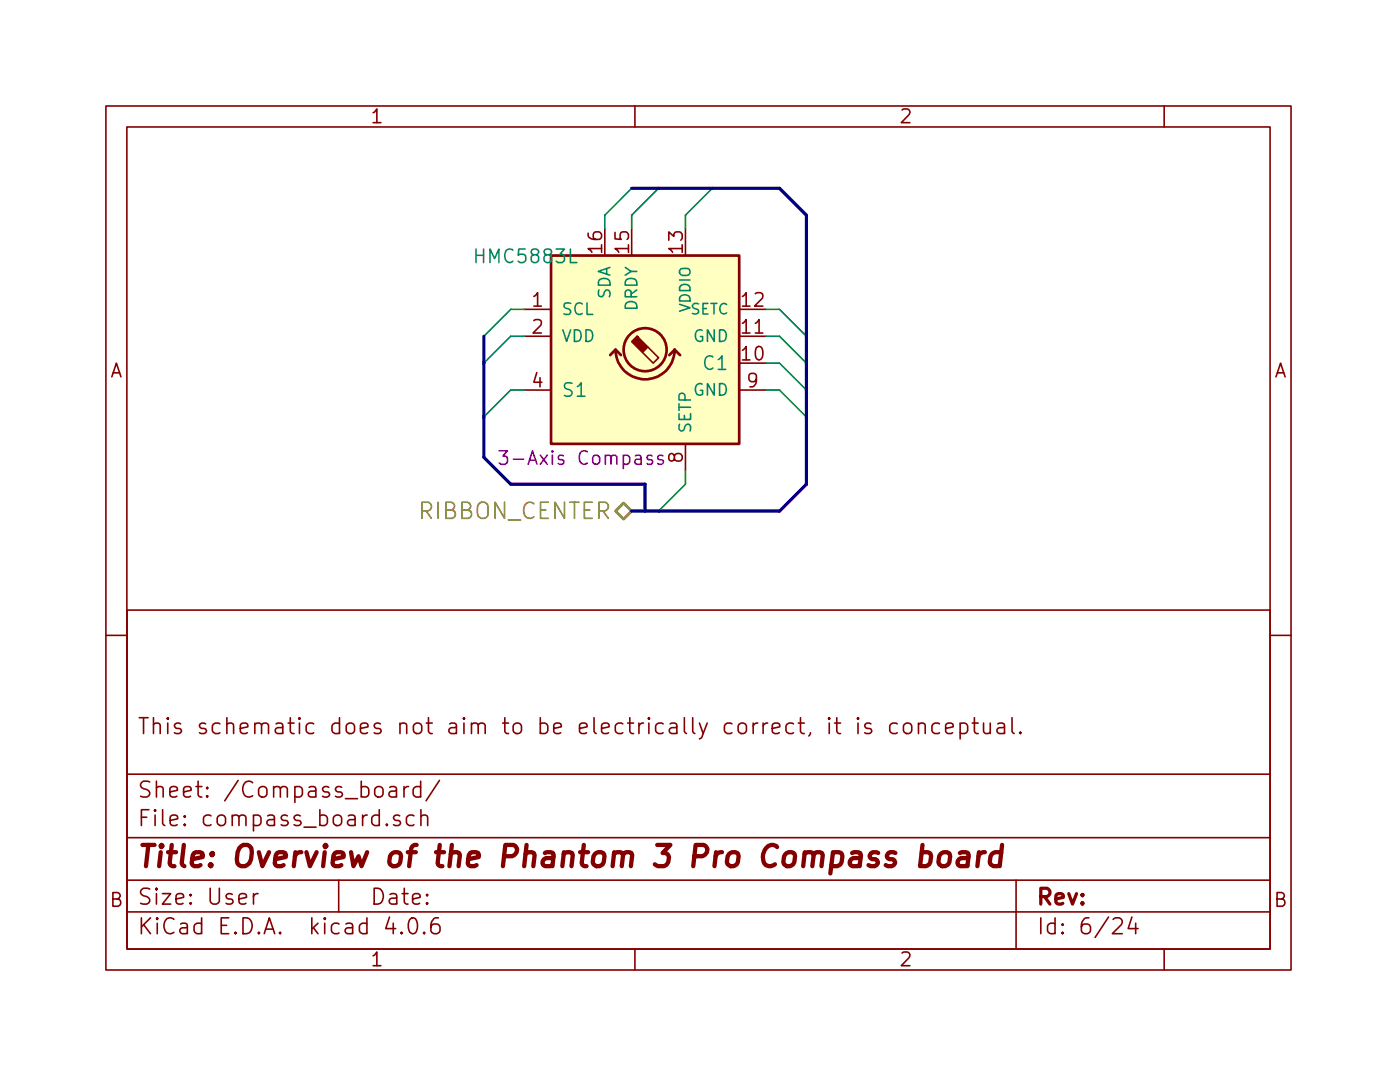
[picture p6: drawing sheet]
<svg xmlns="http://www.w3.org/2000/svg" width="132mm" height="102mm" viewBox="0 0 132 102" stroke-linecap="round" stroke-linejoin="round" font-family="sans-serif">
<g fill="none" stroke="#840000" stroke-width=".15">
<path d="M10 10h112v81.6h-112zM12 12h108v77.6h-108zM60 10v2M110 10v2M49.5 29.2h2.6M49.5 31.8h2.6M49.5 36.8h2.6M61.2 32.8l1 1-.5 .5-1-1M69.8 36.8h2.6M10 60h2M12 57.6h108v32h-108zM64.8 41.9v2.6"/>
<path d="M120 60h2M12 79.1h108M12 73.1h108M36.8 74.3h.2h.4l.1 1M37.5 74.6l-.5 .1-.2 .2v.3l.2 .1 .5-.1M37.8 77a.37 .37 0 0 0-.6 .2 .54 .54 0 0 0 .6 .3v.2v.2l-.2 .1-.4-.1M38.2 74.3v1M38.6 74.3h-.3l-.1 .2M39.1 77h-.4l-.3 .2 .1 .6 .2 .2 .4-.1M39.8 74.3h-.5l-.3 .2 .1 .6 .2 .2 .5-.1M39.8 73.8v1.5M39.8 77.1a.38 .38 0 0 1 .6 .1v.8"/>
<path d="M39.8 76.5v1.5M41.5 73.7l-1.2 1.9M78.4 67.8h-.1l.1 .1v-.1v.1M78.4 68.3v1M78.9 68.3h.5M79.1 67.8v1.3l.2 .2h.1M81.1 67.8h-.1l.1 .1 .1-.1h-.1v.1M81.1 68.3v1M82.3 68.4a.37 .37 0 0 0-.6 .1v.1a.54 .54 0 0 0 .6 .2l.1 .2-.1 .2-.2 .1-.4-.1M84.8 68.4l-.4-.1-.3 .3 .1 .5 .2 .2 .4-.1M85.4 68.4a.41 .41 0 0 1 .8 .2v.4a.41 .41 0 0 1-.4 .3 .41 .41 0 0 1-.4-.3zM86.8 68.4a.38 .38 0 0 1 .6 .1v.8"/>
<path d="M86.8 68.3v1M88.8 68.4l-.5-.1-.2 .3v.5l.2 .2 .5-.1M89.4 68.8l.7-.2-.1-.2-.4-.1-.2 .2v.6v.1l.2 .1 .4-.1M90.7 68.4a.48 .48 0 0 1 .7 0v.2v.5a.48 .48 0 0 1-.7 .1M90.7 68.3v1.5M91.9 68.3h.5M92.1 67.8v1.3l.2 .2h.1M92.9 68.3v.8l.1 .1a.4 .4 0 0 0 .6-.1M93.6 68.3v1M94.3 68.4l.1-.1 .5 .1v.9M94.9 68.6l-.5 .1-.2 .2 .1 .3 .1 .1 .5-.1M95.6 67.8v1.3l.2 .2"/>
<path d="M96.4 69.1l.1 .1-.1 .1-.1-.1 .1-.1v.2M12 86.1h108M12 83.1h108M24 84.4v1M24.4 84.4l-.3 .1-.1 .2M32 83.1v3M36.8 86.6l-.4 1.1h1M37.9 88l.1 .1-.1 .1v-.1v-.1v.2M38.7 86.8a.35 .35 0 0 1 .4-.1 .35 .35 0 0 1 .3 .2 .88 .88 0 0 1-.3 1.3h-.2a.9 .9 0 0 1-.2-1.4zM40.1 88l.1 .1-.1 .1-.1-.1 .1-.1v.2M41.4 86.7a.59 .59 0 0 0-.7 .6v.6l.1 .1 .2 .2h.3l.2-.2 .1-.5-.2-.2-.4-.1-.3 .3M60 89.6v2"/>
<path d="M96 83.1v6.5M105.2 86.8l.2-.1h.5a.37 .37 0 0 1 .1 .6l-.9 .9h.9M107 86.6l-.4 1.1h.9M107.3 87.2v1M110 89.6v2"/>
</g>
<path d="M87.2 79.8l-.3 2M94.7 79.8l-.2 2M87.1 80.5a.65 .65 0 0 1 .8 .1l.1 .2-.2 .8a.67 .67 0 0 1-.9 .1M88.9 80.6a.51 .51 0 0 1 .5-.2 .51 .51 0 0 1 .4 .4l-.1 .6a.54 .54 0 0 1-.5 .4 .54 .54 0 0 1-.5-.4v-.6zM90.7 80.5h.2h.6v.2l-.1 1.1M91.5 80.9l-.2 .1h-.5a.4 .4 0 0 0-.3 .4 .4 .4 0 0 0 .2 .4h.5l.2-.1M92.5 80.5l-.1 1.3M93.1 80.5a.54 .54 0 0 0-.6 .3M94.6 80.5a.7 .7 0 0 0-1 .3l-.1 .6 .1 .2 .3 .2h.4l.2-.1" fill="none" stroke="#840000" stroke-width=".41"/>
<path d="M58.2 48.3l.7-.8 .8 .8-.8 .7z" fill="none" stroke="#848400" stroke-width=".25"/>
<path d="M52.1 24.1h17.7v17.8h-17.7z" fill="#ffffc2" stroke="#ffffc2" stroke-width=".09"/>
<g fill="none" stroke="#840000" stroke-width=".25">
<path d="M52.1 24.1h17.7v17.8h-17.7zM58.2 33a2.79 2.79 0 0 0 2.8 2.8 2.79 2.79 0 0 0 2.8-2.8M58.2 33l-.5 .5M58.2 33l.5 .5M63.8 33l-.6 .5M63.8 33l.5 .5"/>
<circle cx="61" cy="33" r="2.03"/>
</g>
<path d="M60.2 31.8l1 1-.5 .5-1-1 .5-.5 .1 .1z" fill="#840000" stroke="#840000" stroke-width=".15"/>
<path d="M47.2 42.6h.8l-.5 .5a.35 .35 0 0 1 .5 .2l-.1 .4-.2 .1h-.4l-.1-.1M61.6 43.1l-.3-.1-.2 .2 .1 .2 .4 .1v.3h-.1h-.4M62.6 43.1l-.3-.1-.1 .2v.2l.4 .1v.3h-.1h-.3" fill="none" stroke="#840084" stroke-width=".15"/>
<path d="M59.7 17.8l-2.6 2.5v1.3M62.2 17.8l-2.5 2.5v1.3M67.3 17.8l-2.5 2.5v1.3M49.5 29.2h-1.2l-2.6 2.6M49.5 31.8h-1.2l-2.6 2.5M49.5 36.8h-1.2l-2.6 2.6M72.4 36.8h1.3l2.5 2.6M72.4 34.3h1.3l2.5 2.5M72.4 31.8h1.3l2.5 2.5M72.4 29.2h1.3l2.5 2.6M64.8 44.5v1.2l-2.6 2.6" fill="none" stroke="#008400" stroke-width=".15"/>
<path d="M59.7 17.8h14l2.5 2.5v25.4l-2.5 2.6h-14M45.7 31.8v11.4l2.6 2.5h12.7v2.6" fill="none" stroke="#000084" stroke-width=".3"/>
<text font-size="2.8" fill="#840000" x="13" y="81.9">Title: Overview of the Phantom 3 Pro Compass board</text>
<text font-size="2.1" fill="#848400" x="39.5" y="49">RIBBON_CENTER</text>
<g font-size="2.1" fill="#840000">
<text x="13" y="69.3">This schematic does not aim to be electrically correct, it is conceptual.</text>
<text x="13" y="75.3">Sheet: /Compass_board/</text>
<text x="13" y="78">File: compass_board.sch</text>
<text x="13" y="88.2">KiCad E.D.A. kicad 4.0.6</text>
<text x="13" y="85.4">Size: User</text>
<text x="35" y="85.4">Date:</text>
<text x="98" y="85.4">Rev:</text>
<text x="98" y="88.2">Id: 6/24</text>
</g>
<g font-size="1.8" fill="#840000">
<text x="35" y="11.6">1</text>
<text x="85" y="11.6">2</text>
<text x="56.9" y="23.8" transform="rotate(-90 56.9 23.8)">16</text>
<text x="59.4" y="23.8" transform="rotate(-90 59.4 23.8)">15</text>
<text x="64.5" y="23.8" transform="rotate(-90 64.5 23.8)">13</text>
<text x="50.3" y="29">1</text>
<text x="70.2" y="29">12</text>
<text x="10.4" y="35.6">A</text>
<text x="50.3" y="31.5">2</text>
<text x="70.2" y="34">10</text>
<text x="70.2" y="31.5">11</text>
<text x="120.4" y="35.6">A</text>
<text x="50.3" y="36.6">4</text>
<text x="70.6" y="36.6">9</text>
<text x="64.5" y="43.7" transform="rotate(-90 64.5 43.7)">8</text>
<text x="10.4" y="85.6">B</text>
<text x="120.4" y="85.6">B</text>
<text x="35" y="91.2">1</text>
<text x="85" y="91.2">2</text>
</g>
<g font-size="1.8" fill="#008484">
<text x="45.1" y="24.8">HMC5883L</text>
<text x="66.6" y="34.9">C1</text>
<text x="53.1" y="37.5">S1</text>
</g>
<text font-size="1.8" fill="#840084" x="48.1" y="43.9">3-Axis Compass</text>
<g font-size="1.5" fill="#008484">
<text x="53.1" y="29.7">SCL</text>
<text x="57.7" y="28.3" transform="rotate(-90 57.7 28.3)">SDA</text>
<text x="60.2" y="29.5" transform="rotate(-90 60.2 29.5)">DRDY</text>
<text x="53.1" y="32.3">VDD</text>
<text x="65.5" y="32.3">GND</text>
<text x="65.3" y="40.9" transform="rotate(-90 65.3 40.9)">SETP</text>
<text x="65.5" y="37.4">GND</text>
</g>
<g font-size="1.4" fill="#008484">
<text x="65.2" y="29.7">SETC</text>
<text x="65.3" y="29.5" transform="rotate(-90 65.3 29.5)">VDDIO</text>
</g>
</svg>
